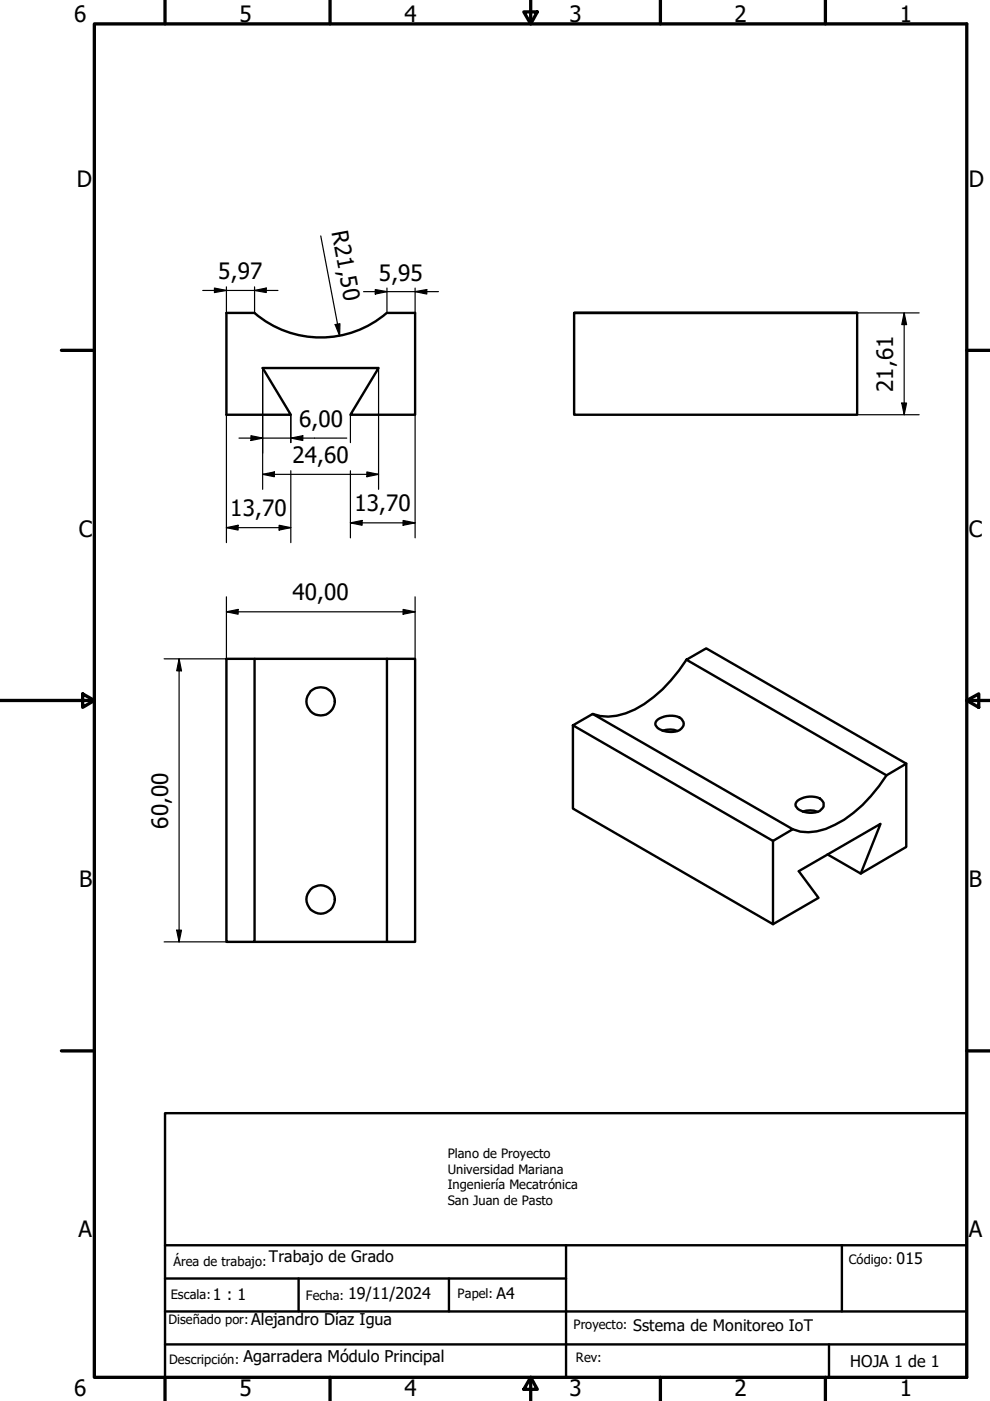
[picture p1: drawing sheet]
<svg xmlns="http://www.w3.org/2000/svg" width="210mm" height="297mm" viewBox="0 0 210 297" stroke-linecap="round" stroke-linejoin="round" font-family="sans-serif">
<!-- layer: Visible (ISO) -->
<g fill="none" stroke="#000" stroke-width=".51">
<path d="M82 66.3a21.5 21.5 0 0 1-28.1 0h-5.9v21.6h13.7l-6-9.9h24.6l-6 9.9h13.7v-21.6h-6M121.7 66.3h60h-60v21.6h60v-21.6M48 139.7h6v60h-6zM54 139.7h28v60h6v-60h-6M145.5 139.9l4.2-2.4 42.5 24.4-4.2 2.5zM145.5 139.9a27.8 27.8 0 0 1-12.8 11.3 9.9 9.9 0 0 1-7 .2M121.5 153.8l4.2-2.4 42.4 24.4-4.2 2.5zM121.5 153.8v17.6l42.4 24.5v-17.6M139.2 152.8a4.5 4.5 0 0 1 5.3-.4 1.51 1.51 0 0 1 .4 1.6 1.51 1.51 0 0 1-1.3 1 4.3 4.3 0 0 1-4.6-1.2v-.7zM140.5 154.9a4.5 4.5 0 0 1 3.1 .1M168.9 170a4.5 4.5 0 0 1 5.2-.5 1.45 1.45 0 0 1-.3 2.4 4.5 4.5 0 0 1-4.9-.7 .84 .84 0 0 1 0-1.2zM170.2 172.1a4.6 4.6 0 0 1 3.2 0"/>
<path d="M188 164.4a27.8 27.8 0 0 1-12.9 11.4 9.5 9.5 0 0 1-7 0M192.2 161.9v17.7l-9.7 5.6-7-4M54 199.7h28M182.5 185.2l4.2-10.5-17.3 10 4.1 5.7-9.6 5.5"/>
<circle cx="68" cy="148.7" r="3"/>
<circle cx="68" cy="190.7" r="3"/>
</g>
<path d="M35 236h170v56h-170zM35 271.1h85M35 278.1h170M35 264h170M63.3 271.1v7M95.2 271.1v7M120 264v28M178.5 264v14.1M35 285h170M175.8 285v7" fill="none" stroke="#000" stroke-width=".51"/>
<!-- layer: Borde (ISO) -->
<g fill="none" stroke="#000" stroke-width=".7">
<path d="M20 5.1h185v286.9h-185zM35 0v5.1M70 0v5.1M111.1 2.5h2.8l-1.4 2.6zM112.5 0v5.1M140 0v5.1M175 0v5.1M13 74.3h7M205 74.3h5M0 148.5h20M17.5 147.1l2.5 1.4-2.5 1.5zM205 148.5l2.5-1.4v2.9z"/>
<path d="M205 148.5h5M13 222.8h7M205 222.8h5M35 292v5M70 292v5M112.5 292l1.4 2.6h-2.8zM112.5 292v5M140 292v5M175 292v5"/>
</g>
<!-- layer: Cota (ISO) -->
<g fill="none" stroke="#000" stroke-width=".25">
<path d="M68 50l4 21.2M43 61.6h15.9M45.5 61.1l2.5 .5-2.5 .4zM48 60.8v5.5M54 61.6l2.5-.5v.9zM54 60.8v5.5M55.7 78v25.7M71.1 68.8l1-.2-.1 2.6zM77.1 61.8h15.9M79.6 61.4l2.4 .4-2.4 .5zM80.3 78v25.7M82 61.1v5.2"/>
<path d="M88 61.8l2.5-.4v.9zM88 61.1v5.2M181.7 66.3h13.2M191.7 66.3l.5 2.5h-1zM191.7 66.3v21.6M48 87.9v27.1M50.7 92.9h22.8M53.2 92.4l2.5 .5-2.5 .5zM61.7 92.9l2.5-.5v1zM61.7 87.9v5.9M61.7 99.8v15.2M74.3 87.9v5.9"/>
<path d="M74.3 99.8v14.2M88 87.9v26.1M181.7 87.9h13.2M191.2 85.5h1l-.5 2.4zM48 111.9l2.5-.5v1zM48 111.9h13.7M55.7 100.6l2.5-.5v1zM55.7 100.6h24.6M59.2 111.4l2.5 .5-2.5 .5zM74.3 110.9l2.5-.6v1.1zM74.3 110.9h13.7M77.8 100.1l2.5 .5-2.5 .5z"/>
<path d="M85.5 110.3l2.5 .6-2.5 .5zM38 139.7l.5 2.5h-1zM38 139.7v60M48 129.7l2.5-.5v1zM48 129.7h40M48 126.5v13.2h-13.2M85.5 129.2l2.5 .5-2.5 .5zM88 126.5v13.2M34.8 199.7h13.2M37.5 197.2h1l-.5 2.5z"/>
</g>
<g fill="#000">
<path d="M45.5 61.1l2.5 .5-2.5 .4zM54 61.6l2.5-.5v.9zM71.1 68.8l1-.2-.1 2.6zM79.6 61.4l2.4 .4-2.4 .5zM88 61.8l2.5-.4v.9zM191.7 66.3l.5 2.5h-1zM53.2 92.4l2.5 .5-2.5 .5zM61.7 92.9l2.5-.5v1zM191.2 85.5h1l-.5 2.4zM48 111.9l2.5-.5v1zM55.7 100.6l2.5-.5v1zM59.2 111.4l2.5 .5-2.5 .5z"/>
<path d="M74.3 110.9l2.5-.6v1.1zM77.8 100.1l2.5 .5-2.5 .5zM85.5 110.3l2.5 .6-2.5 .5zM48 129.7l2.5-.5v1zM85.5 129.2l2.5 .5-2.5 .5zM38 139.7l.5 2.5h-1zM37.5 197.2h1l-.5 2.5z"/>
</g>
<g font-size="4.8">
<text x="15.7" y="4.6">6</text>
<text x="50.8" y="4.6">5</text>
<text x="85.8" y="4.6">4</text>
<text x="120.8" y="4.6">3</text>
<text x="155.8" y="4.6">2</text>
<text x="190.8" y="4.6">1</text>
<text x="16.3" y="39.5">D</text>
<text x="205.4" y="39.5">D</text>
<text x="70.3" y="49.3" transform="rotate(79 70.3 49.3)">R21,50</text>
<text x="46.3" y="59.2">5,97</text>
<text x="80.3" y="59.5">5,95</text>
<text x="189.4" y="83.1" transform="rotate(-90 189.4 83.1)">21,61</text>
<text x="63.4" y="90.5">6,00</text>
<text x="62" y="98.2">24,60</text>
<text x="16.7" y="113.8">C</text>
<text x="48.8" y="109.5">13,70</text>
<text x="75.2" y="108.4">13,70</text>
<text x="205.4" y="113.8">C</text>
<text x="62" y="127.3">40,00</text>
<text x="35.6" y="175.7" transform="rotate(-90 35.6 175.7)">60,00</text>
<text x="16.8" y="188">B</text>
<text x="205.4" y="188">B</text>
<text x="16.6" y="262.3">A</text>
<text x="205.4" y="262.3">A</text>
<text x="15.7" y="296">6</text>
<text x="50.8" y="296">5</text>
<text x="85.8" y="296">4</text>
<text x="120.8" y="296">3</text>
<text x="155.8" y="296">2</text>
<text x="190.8" y="296">1</text>
</g>
<g font-size="3.4">
<text x="57" y="267.5">Trabajo de Grado</text>
<text x="190.1" y="267.9">015</text>
<text x="45.1" y="275.6">1 : 1</text>
<text x="73.8" y="275.4">19/11/2024</text>
<text x="105.3" y="275.4">A4</text>
<text x="53.3" y="280.8">Alejandro Díaz Igua</text>
<text x="134.2" y="282.2">Sstema de Monitoreo IoT</text>
<text x="51.6" y="288.7">Agarradera Módulo Principal</text>
<text x="180.3" y="289.8">HOJA 1 de 1</text>
</g>
<g font-size="2.7">
<text x="94.9" y="245.6">Plano de Proyecto</text>
<text x="94.9" y="248.9">Universidad Mariana</text>
<text x="94.9" y="252.1">Ingeniería Mecatrónica</text>
<text x="94.9" y="255.4">San Juan de Pasto</text>
<text x="36.8" y="268.3">Área de trabajo:</text>
<text x="180" y="268.1">Código:</text>
<text x="36.2" y="275.5">Escala:</text>
<text x="64.8" y="275.6">Fecha:</text>
<text x="97" y="275.3">Papel:</text>
<text x="35.8" y="280.7">Diseñado por:</text>
<text x="121.6" y="281.9">Proyecto:</text>
<text x="35.9" y="289.3">Descripción:</text>
<text x="122.1" y="288.8">Rev:</text>
</g>
</svg>
